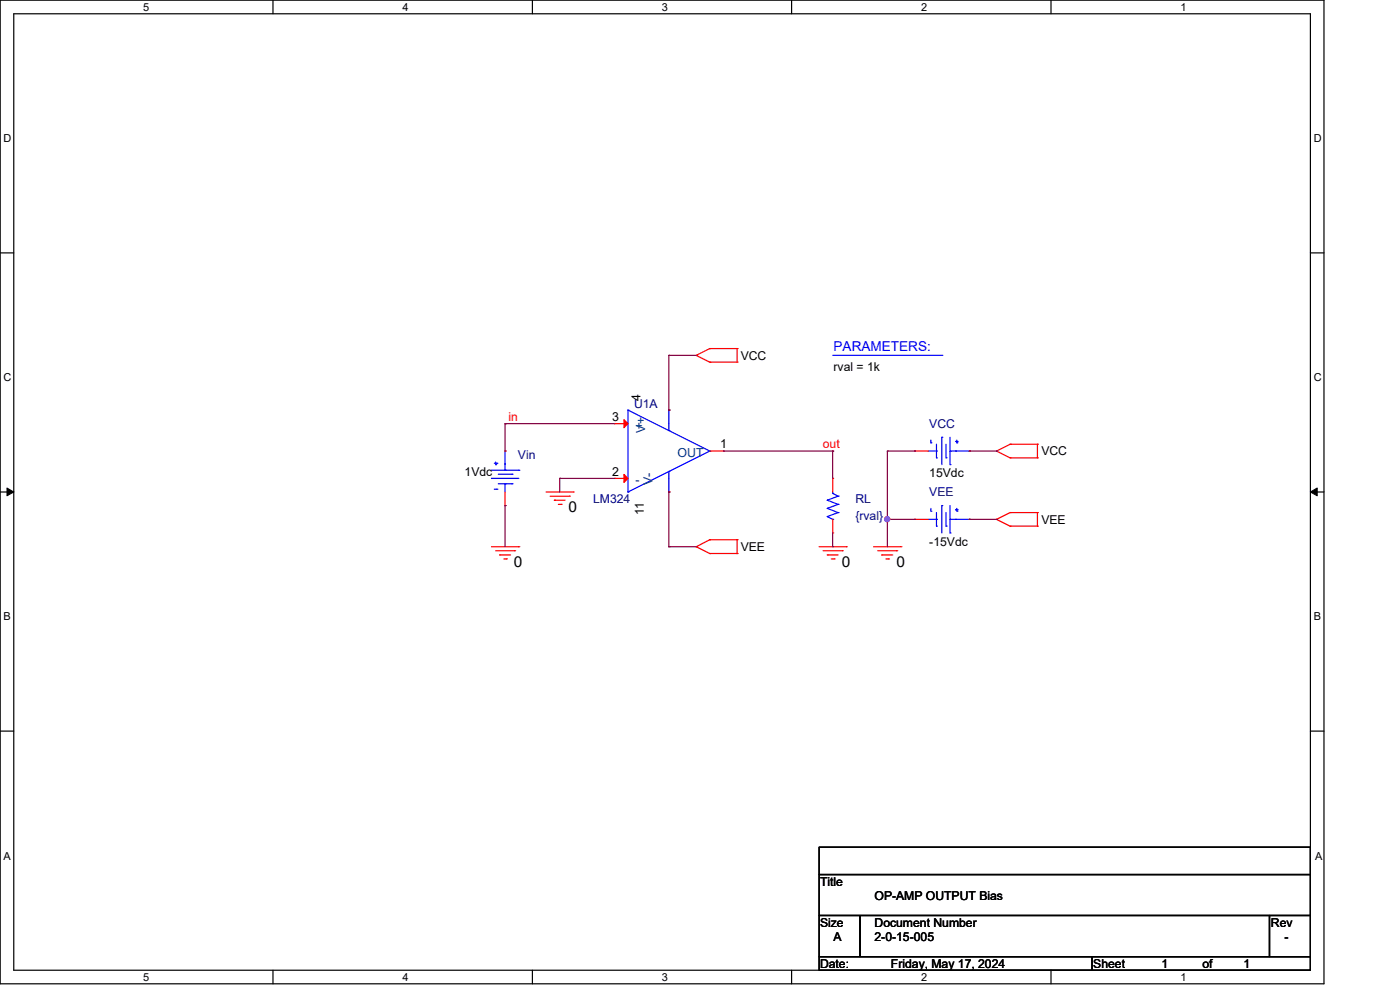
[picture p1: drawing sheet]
<svg xmlns="http://www.w3.org/2000/svg" width="297mm" height="210mm" viewBox="0 0 297 210" stroke-linecap="round" stroke-linejoin="round" font-family="sans-serif">
<g fill="none" stroke="#000" stroke-width=".25">
<path d="M0 0h280.6v208.4h-280.6zM2.9 2.9h274.8v202.6h-274.8zM57.8 0v2.9M112.8 0v2.9M167.8 0v2.9M222.7 0v2.9M0 53.6h2.9M277.7 53.6h2.9M0 104.2h2.9M277.7 104.2h2.9M0 154.9h2.9M277.7 154.9h2.9"/>
<path d="M173.6 179.4h104.1v5.8h-104.1zM173.6 185.2h104.1v8.7h-104.1zM173.6 193.9h8.7v8.7h-8.7zM182.3 193.9h86.7v8.7h-86.7zM269 193.9h8.7v8.7h-8.7zM57.8 205.5v2.9M112.8 205.5v2.9M167.8 205.5v2.9M173.6 202.6h57.8v2.9h-57.8zM222.7 205.5v2.9M231.4 202.6h46.3v2.9h-46.3z"/>
</g>
<path d="M1.5 103.4l1.4 .8-1.4 .8zM277.7 104.2l1.4-.8v1.6z" fill="#000" stroke="#000" stroke-width=".21"/>
<g fill="none" stroke="#f00" stroke-width=".25">
<path d="M147.5 75.3h.1M147.5 75.3l2.9 1.4M150.4 73.8h.1M150.4 76.7h.1M150.4 73.8l-2.9 1.5M150.4 73.8h5.8M150.4 76.7h5.8M156.2 73.8h.1M156.2 76.7h.1M156.2 73.8v2.9M107 95.5h.1M130.2 89.7h.1"/>
<path d="M130.2 89.7h2.9M141.7 86.9h.1M150.4 95.5h2.9M153.3 95.5h.1M193.8 95.5h.1M193.8 95.5h2.9M205.4 95.5h.1M211.2 95.5h.1M211.2 95.5l2.9 1.5M214.1 94.1h.1M214.1 97h.1M214.1 94.1l-2.9 1.4"/>
<path d="M214.1 94.1h5.8M214.1 97h5.8M219.9 94.1h.1M219.9 97h.1M219.9 94.1v2.9M104.2 115.8h5.7M105 116.7h4.1M105.9 117.5h.1M105.9 117.5h2.3M106.8 118.4h.5M107 107.1h.1M107 104.2v2.9"/>
<path d="M107.3 118.4h.1M109.1 116.7h.1M109.9 115.8h.1M115.7 104.2h5.8M116.6 105.1h4M117.5 105.9h.1M117.5 105.9h2.3M118.3 106.8h.6M118.9 106.8h.1M120.6 105.1h.1M121.5 104.2h.1M130.2 101.3h.1"/>
<path d="M130.2 101.3h2.9M141.7 104.2h.1M147.5 115.8h.1M147.5 115.8l2.9 1.4M150.4 114.3h.1M150.4 117.2h.1M150.4 114.3l-2.9 1.5M150.4 114.3h5.8M150.4 117.2h5.8M156.2 114.3h.1M156.2 117.2h.1M156.2 114.3v2.9"/>
<path d="M173.6 115.8h5.7M174.4 116.7h4.1M175.3 117.5h.1M175.3 117.5h2.3M176.2 118.4h.6M176.5 112.9h.1M176.5 101.3h.1M176.5 101.3v2.9M176.5 110v2.9M176.8 118.4h.1M178.5 116.7h.1M179.3 115.8h.1"/>
<path d="M185.1 115.8h5.8M186 116.7h4M186.9 117.5h.1M186.9 117.5h2.3M187.8 118.4h.5M188.3 118.4h.1M190 116.7h.1M190.9 115.8h.1M193.8 110h.1M193.8 110h2.9M205.4 110h.1M211.2 110h.1"/>
<path d="M211.2 110l2.9 1.4M214.1 108.6h.1M214.1 111.4h.1M214.1 108.6l-2.9 1.4M214.1 108.6h5.8M214.1 111.4h5.8M219.9 108.6h.1M219.9 111.4h.1M219.9 108.6v2.8"/>
</g>
<g fill="none" stroke="#00f" stroke-width=".25">
<path d="M176.5 75.3h23.1M199.6 75.3h.1M104.2 99.6h5.7M104.7 98.1h.6M105 98.4h.1M105 97.9v.5M105.3 98.1h.1M107 99.6h.1M107 95.5h.1M107 95.5v4.1M109.9 99.6h.1M133.1 86.9h.1"/>
<path d="M133.1 86.9l17.3 8.6M133.1 86.9v17.3M141.7 91.2h.1M141.7 99.9h.1M141.7 86.9h.1M141.7 86.9v4.3M141.7 99.9v4.3M150.4 95.5h.1M150.4 95.5l-17.3 8.7M196.7 95.5h1.8M197.3 93.8h.1M197.3 93.2v.6"/>
<path d="M198.5 97h.1M198.5 95.5h.1M198.5 94.1v2.9M199.6 92.6h.1M199.6 92.6v5.8M200.5 97h.1M200.5 94.1v2.9M201.3 95.5h.1M201.3 98.4h.1M201.3 92.6v5.8M201.3 95.5h4.1M202.5 93.5h.1"/>
<path d="M202.5 93.5h.6M202.8 93.8h.1M202.8 93.2v.6M205.4 95.5h.1M104.2 101.3h.1M104.2 101.3h5.7M104.7 103.6h.6M105.3 103.6h.1M105.6 100.4h2.9M105.6 102.5h2.9M107 102.5h.1M107 102.5v1.7"/>
<path d="M108.5 100.4h.1M108.5 102.5h.1M133.1 104.2h.1M141.7 104.2h.1M175.3 105.9h.1M175.3 107.7h.1M175.3 109.4h.1M175.3 105.9l2.3 .9M175.3 107.7l2.3 .9M175.3 109.4l1.2 .6M176.5 110h.1M176.5 104.5h.1"/>
<path d="M176.5 104.5l1.1 .6M176.5 104.2v.3M177.6 105.1h.1M177.6 106.8h.1M177.6 108.6h.1M177.6 105.1l-2.3 .8M177.6 106.8l-2.3 .9M177.6 108.6l-2.3 .8M196.7 110h1.8M197.3 108.3h.1M197.3 107.7v.6M198.5 111.4h.1"/>
<path d="M198.5 110h.1M198.5 108.6v2.8M199.6 107.1h.1M199.6 107.1v5.8M200.5 111.4h.1M200.5 108.6v2.8M201.3 110h.1M201.3 112.9h.1M201.3 110h4.1M201.3 107.1v5.8M202.5 108h.1M202.5 108h.6"/>
<path d="M202.8 108.3h.1M202.8 107.7v.6M205.4 110h.1"/>
</g>
<g fill="#f00" stroke="#f00" stroke-width=".25">
<path d="M132.2 88.9l.9 .8-.9 .9z"/>
<path d="M132.2 100.5l.9 .8-.9 .9z"/>
</g>
<g fill="none" stroke="#800040" stroke-width=".25">
<path d="M141.7 75.3h.1M141.7 75.3h5.8M141.7 75.3v11.6M107 89.7h.1M107 89.7h23.2M107 89.7v5.8M141.7 86.9h.1M153.3 95.5h23.2M176.5 95.5h.1M176.5 95.5v5.8M188.1 95.5h.1M188.1 95.5h5.7"/>
<path d="M188.1 95.5v20.3M193.8 95.5h.1M205.4 95.5h5.8M211.2 95.5h.1M107 107.1h.1M107 107.1v8.7M118.6 101.3h.1M118.6 101.3h11.6M118.6 101.3v2.9M141.7 115.8h.1M141.7 104.2h.1M141.7 104.2v11.6"/>
<path d="M141.7 115.8h5.8M176.5 115.8h.1M176.5 112.9v2.9M188.1 110h.1M188.1 110h5.7M193.8 110h.1M205.4 110h5.8M211.2 110h.1"/>
</g>
<circle cx="188" cy="110" r=".55" fill="#f0f" stroke="#f0f" stroke-width=".25"/>
<g font-size="3.2">
<text x="120.5" y="108.5">0</text>
<text x="108.9" y="120.1">0</text>
<text x="178.4" y="120.1">0</text>
<text x="190" y="120.1">0</text>
</g>
<text font-size="2.9" fill="#00f" x="176.7" y="74.4">PARAMETERS:</text>
<g font-size="2.6">
<text x="157" y="76.2">VCC</text>
<text x="176.7" y="78.5">rval = 1k</text>
<text x="129.7" y="89.2">3</text>
<text x="135.7" y="84.9" transform="rotate(-90 135.7 84.9)">4</text>
<text x="152.6" y="95">1</text>
<text x="98.5" y="100.8">1Vdc</text>
<text x="129.7" y="100.8">2</text>
<text x="196.9" y="101.1">15Vdc</text>
<text x="220.7" y="96.5">VCC</text>
<text x="136.4" y="109.2" transform="rotate(-90 136.4 109.2)">11</text>
<text x="220.7" y="111">VEE</text>
<text x="157" y="116.7">VEE</text>
<text x="196.9" y="115.6">-15Vdc</text>
<text x="173.8" y="187.7">Title</text>
<text x="185.3" y="190.6">OP-AMP OUTPUT Bias</text>
<text x="173.8" y="196.3">Size</text>
<text x="185.3" y="196.3">Document Number</text>
<text x="269.3" y="196.3">Rev</text>
<text x="176.7" y="199.3">A</text>
<text x="185.3" y="199.3">2-0-15-005</text>
<text x="272.2" y="199.3">-</text>
<text x="173.8" y="205.1">Date:</text>
<text x="188.8" y="205.1">Friday, May 17, 2024</text>
<text x="231.7" y="205.1">Sheet</text>
<text x="246.2" y="205.1">1</text>
<text x="254.8" y="205.1">of</text>
<text x="263.5" y="205.1">1</text>
</g>
<g font-size="2.6" fill="#f00">
<text x="107.7" y="89.2">in</text>
<text x="174.4" y="95">out</text>
</g>
<g font-size="2.6" fill="#000080">
<text x="134.4" y="86.3">U1A</text>
<text x="196.9" y="90.7">VCC</text>
<text x="109.8" y="97.3">Vin</text>
<text x="125.7" y="106.6">LM324</text>
<text x="181.3" y="106.6">RL</text>
<text x="196.9" y="105.2">VEE</text>
<text x="181.3" y="110.1">{rval}</text>
</g>
<g font-size="2.6" fill="#004080">
<text x="134.7" y="91">+</text>
<text x="136.7" y="91.6" transform="rotate(-90 136.7 91.6)">V+</text>
<text x="143.6" y="96.8">OUT</text>
<text x="134.7" y="102.6">-</text>
<text x="138.3" y="102.8" transform="rotate(-90 138.3 102.8)">V-</text>
</g>
<g font-size="2.3">
<text x="30.4" y="2.2">5</text>
<text x="85.3" y="2.2">4</text>
<text x="140.3" y="2.2">3</text>
<text x="195.2" y="2.2">2</text>
<text x="250.2" y="2.2">1</text>
<text x=".8" y="30.1">D</text>
<text x="278.4" y="30.1">D</text>
<text x=".8" y="80.8">C</text>
<text x="278.4" y="80.8">C</text>
<text x=".8" y="131.4">B</text>
<text x="278.4" y="131.4">B</text>
<text x=".8" y="182.2">A</text>
<text x="278.7" y="182.2">A</text>
<text x="30.4" y="207.7">5</text>
<text x="85.3" y="207.7">4</text>
<text x="140.3" y="207.7">3</text>
<text x="195.2" y="207.7">2</text>
<text x="250.2" y="207.7">1</text>
</g>
</svg>
